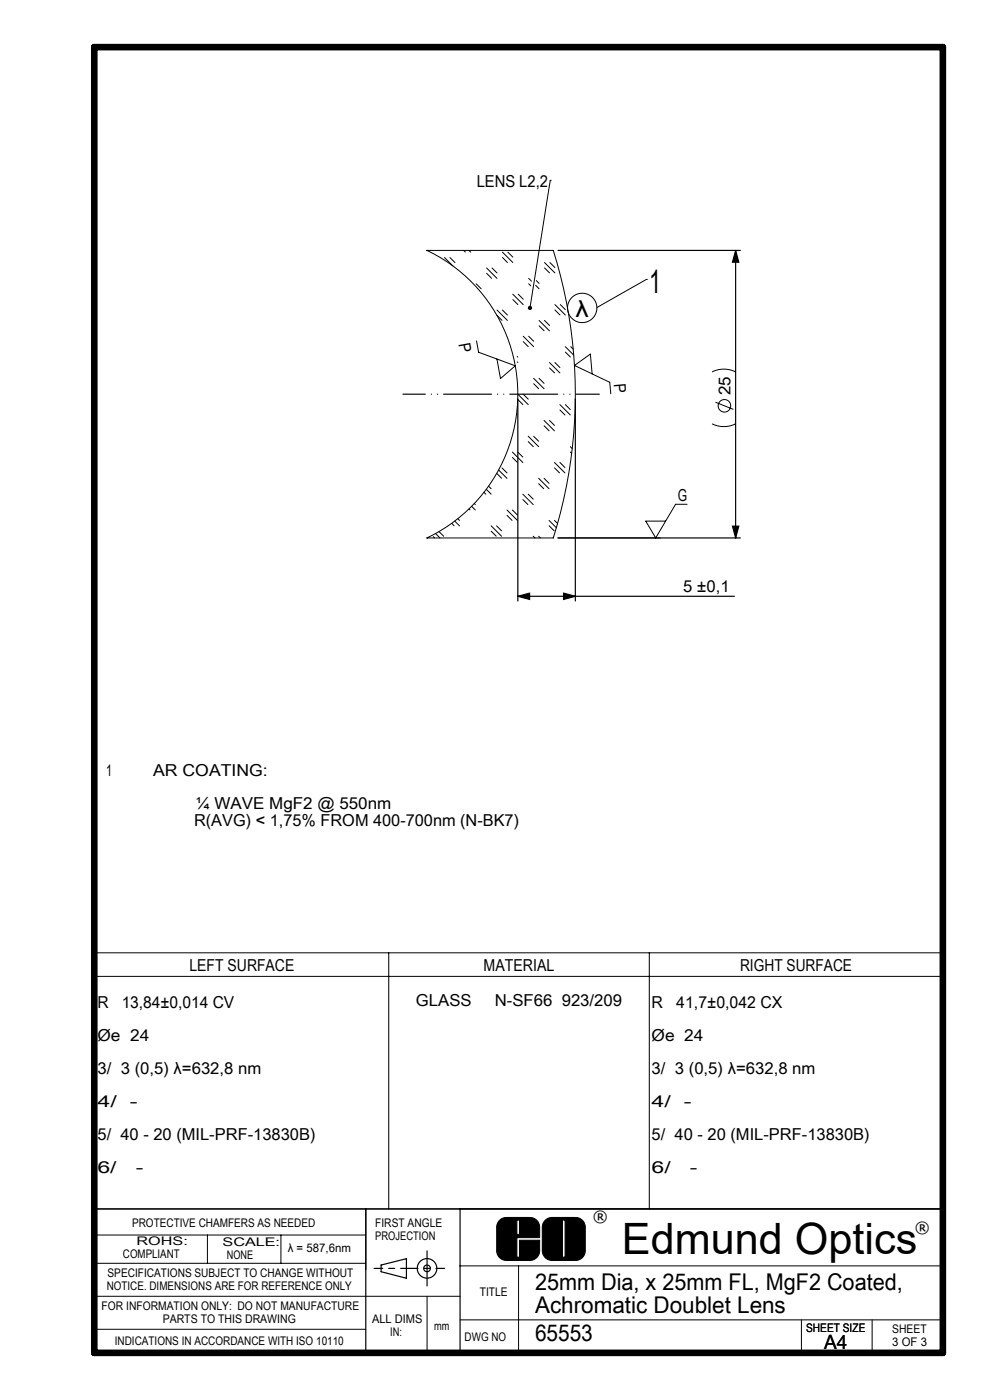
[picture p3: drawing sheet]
<svg xmlns="http://www.w3.org/2000/svg" width="210mm" height="297mm" viewBox="0 0 210 297" stroke-linecap="round" stroke-linejoin="round" font-family="sans-serif">
<g fill="none" stroke="#000" stroke-width=".21">
<path d="M116.7 38.3h.1M116.7 38.3l-4.3 27M90.6 53.1h26.8a101.7 101.7 0 0 1 0 61h-26.8M90.6 53.1h.1M90.6 53.1a33.8 33.8 0 0 1 19.2 30.5 33.8 33.8 0 0 1-19.2 30.5M94.3 54.6l1.7 1.8M95.4 54.6l1.1 1.1M98.4 53.1l.3 .4M99.5 53.1l.4 .4M103.2 56.8l2.2 2.3M103.2 58l1.1 1M104.4 56.8l1 1.1"/>
<path d="M106.6 53.5l2.2 2.2M106.6 54.6l1 1.1M107.7 53.5l1.1 1M112.1 59.1l.6 .6M113.8 59.5l.6 .6M115.5 55.7l2.2 2.2M115.5 56.8l1.1 1.1M116.6 55.7l1.1 1.1M137.1 59.3h.1M137.1 59.3l-10.5 5.9M101 60.2l1.1 1.1M101.1 72.3l.4 2.4 7.8 2.9-3.1 2.7-.8-4.1"/>
<path d="M105.4 65.8l2.2 2.2M105.4 66.9l1.1 1.1M106.6 65.8l1 1M108.8 62.4l2.2 2.2M108.8 63.6l1.1 1M109.7 76.8l.1 .1M109.7 75.6l.1 .2M109.9 62.4l1.1 1.1M111 71.3l2.2 2.2M111 72.5l1.1 1M112.1 71.3l1.1 1.1M112.2 60.2l.4 .4"/>
<path d="M113.6 60.5l.8 .8M114.4 68l2.2 2.2M114.4 69.1l1 1.1M115.5 68l1.1 1M116.6 76.9l2.2 2.2M116.6 78l1 1.1M117.7 64.6l2.2 2.2M117.7 76.9l1.1 1.1M117.7 65.8l1.1 1M118.9 64.6l1 1.1M119.9 73.5l1.8 1.8M119.9 74.7l1.1 1"/>
<path d="M121.1 73.5l.5 .6M125.6 79.3l-.4-4.2-3.3 2.4 7.4 3.6 .3 2.4M151 78.9a5.6 5.6 0 0 1 5 0M105.8 99.7l1.7 1.8M106.5 99.3l1 1M108.7 95.9l2.2 2.2M108.7 97l1.1 1.1M109.8 83.6l2.3 2.2M109.8 95.9l1.1 1.1M109.9 84.8l1 1M111 83.6l1.1 1.1M112.1 92.6l2.2 2.2"/>
<path d="M112.1 93.7l1 1.1M113.2 80.3l2.2 2.2M113.2 92.6l1.1 1M113.2 81.4l1.1 1.1M114.4 80.3l1 1M115.4 89.2l2.2 2.2M115.4 90.3l1.1 1.1M116.6 89.2l1 1.1M117.6 98.1l2.2 2.2M117.6 99.3l1.1 1M118.8 85.8l2.2 2.2M118.8 98.1l1 1.1"/>
<path d="M118.8 87l1 1M119.9 85.8l1.1 1.1M121 94.8l.4 .4M121 95.9l.3 .3M151 89.9a5.6 5.6 0 0 0 5 0M151.8 85.3l3.8 1.6M90.6 114.1h.1M91.9 113.8l.3 .3M92.4 113.2l.9 .9M93.1 112.8l1 1M95.8 111l.5 .5M96.5 110.5l1 1.1"/>
<path d="M97.1 110l.4 .4M99.5 108l.2 .2M100 107.4l.8 .8M100.6 106.8l.2 .2M102.7 104.4l.3 .4M103.2 103.8l1 1M103.6 103.1l.6 .6M104.2 111.6l2.2 2.2M104.2 112.7l1.1 1.1M105.3 111.6l1.1 1M105.4 100.4l1 1.1M107.5 108.2l2.3 2.2"/>
<path d="M107.6 109.3l1 1.1M108.7 108.2l1.1 1.1M110.9 104.8l2.2 2.2M110.9 106l1.1 1M112.1 104.8l1 1.1M113.1 113.8l.4 .3M114.3 101.5l2.2 2.2M114.3 113.8l.3 .3M114.3 102.6l1 1.1M115.4 101.5l1.1 1M116.5 110.4l1.5 1.6M116.5 111.5l1 1.1"/>
<path d="M117.6 110.4l.7 .7M118.4 114.1h21.7M145.7 107h-2.4l-4.2 7.1-2.1-3.5h4.2M20.2 202.1h179.8v54.4h-179.8zM20.2 207.1h179.8M82.5 202.1v54.4M137.7 202.1v54.4M105.9 259a2.07 2.07 0 0 1 1.5-.7h5a2.07 2.07 0 0 1 2.1 2v2.3h-4.9v4.1h.6v-3.6h4.3v2.2a2.07 2.07 0 0 1-2.1 2.1h-5a2.07 2.07 0 0 1-2-2.1v-5.2zM109.6 258.8h.6v3.1h-.6zM115.7 258.8l1.2-.5h5.2a2.07 2.07 0 0 1 2.1 2v5a2.07 2.07 0 0 1-2.1 2.1h-5a2.07 2.07 0 0 1-2.1-2.1v-5a2.07 2.07 0 0 1 .7-1.5zM119.3 258.8h.6v7.9h-.6zM20 268h57.6"/>
<path d="M20 262h57.6M44 262v6M59.6 262v6M90.6 275v12M97.6 268.5h102.4M97.6 275h-77.6M110 268.5v18.5M20 282h57.6M97.6 280h102.4M97.6 287.1h101.4M170 280v7M185 280v7.1"/>
<circle cx="123.5" cy="65.3" r="3.1"/>
<circle cx="153.7" cy="86.1" r="1.33"/>
</g>
<g fill="none" stroke="#000" stroke-width=".25">
<path d="M118.4 53.1h38.6M156 53.1v61M156 53.1l.7 2.5h-1.3zM109.8 84.6v42.9M122 84.6v42.9M118.4 114.1h38.6M155.4 111.6h1.3l-.7 2.5zM109.8 126.5l2.5-.7v1.4zM109.8 126.5h46M119.5 125.8l2.5 .7-2.5 .7zM20 256.5h180M77.6 256.5v30.5"/>
<path d="M97.6 256.5v30.6M80.8 268.4l5.4-1.4v4.2l-5.4-1.4zM90.6 265.4v7.4"/>
<circle cx="90.6" cy="269.1" r=".71"/>
<circle cx="90.6" cy="269.1" r="2.07"/>
</g>
<path d="M20 10h180v277h-180z" fill="none" stroke="#000" stroke-width="1.4"/>
<path d="M109.6 258.8v3.1h.6v-3.1zM106 258.9l.6-.4 .7-.2h5.1l.8 .2 .7 .4 .5 1.1 .1 2.6h-4.9v4.1h.6v-3.6h4.3l-.1 2.6-.6 1.1-.6 .4-.6 .2h-5.2l-.8-.2-.7-.4-.4-.6-.1-.7v-5.2l.1-.7zM119.3 258.8v7.9h.6v-7.9zM115.7 258.9l.6-.4 .6-.2h5.2l.8 .2 .7 .4 .4 .6 .1 .7 .1 5.1-.2 .9-.5 .6-.6 .4-.7 .2h-5.1l-.8-.2-.7-.4-.4-.6-.2-.7v-5.2l.2-.8z" fill-rule="evenodd" fill="#000"/>
<path d="M127.1 83.6h-41.6" fill="none" stroke="#000" stroke-width=".25" stroke-dasharray="10.2 1.3 0 1.3 0 1.3" stroke-dashoffset="5.2"/>
<path d="M79.3 269.1h7.5M94.3 269.1h-7.5" fill="none" stroke="#000" stroke-width=".25" stroke-dasharray="30.5 1.3 1.3 1.3" stroke-dashoffset="28.6"/>
<g fill="#000">
<path d="M112.1 65a.45 .45 0 0 1 .7 .2 .45 .45 0 0 1-.5 .6l.1-.5-.1 .5-.3-.3z"/>
<path d="M156 53.1l.7 2.5h-1.3zM155.4 111.6h1.3l-.7 2.5z"/>
<path d="M119.5 125.8l2.5 .7-2.5 .7zM109.8 126.5l2.5-.7v1.4z"/>
</g>
<text font-size="9.2" x="131.9" y="266">Edmund Optics</text>
<text font-size="7.1" x="137.7" y="62.2">1</text>
<g font-size="4.9">
<text x="122.1" y="67.2">λ</text>
<text x="113.5" y="273.6">25mm Dia, x 25mm FL, MgF2 Coated,</text>
<text x="113.5" y="278.5">Achromatic Doublet Lens</text>
<text x="113.5" y="284.5">65553</text>
</g>
<text font-size="4.2" x="174.8" y="286.2">A4</text>
<g font-size="3.5">
<text x="101.1" y="39.7">LENS L2,2</text>
<text x="97.2" y="73" transform="rotate(80 97.2 73)">P</text>
<text x="130.2" y="81.5" transform="rotate(85 130.2 81.5)">P</text>
<text x="155" y="83.9" transform="rotate(-90 155 83.9)">25</text>
<text x="143.8" y="106.2">G</text>
<text x="144.9" y="125.7">5 ±0,1</text>
<text x="22.5" y="164.7">1</text>
<text x="32.5" y="164.7">AR COATING:</text>
<text x="41.5" y="171.7">¼ WAVE MgF2 @ 550nm</text>
<text x="41.2" y="175.2">R(AVG) &lt; 1,75% FROM 400-700nm (N-BK7)</text>
<text x="40.2" y="205.9">LEFT SURFACE</text>
<text x="102.6" y="205.9">MATERIAL</text>
<text x="157" y="205.9">RIGHT SURFACE</text>
<text x="20.7" y="213.8">R</text>
<text x="25.8" y="213.8">13,84±0,014 CV</text>
<text x="88.2" y="213.4">GLASS</text>
<text x="105" y="213.4">N-SF66 923/209</text>
<text x="138.2" y="213.8">R</text>
<text x="143.5" y="213.8">41,7±0,042 CX</text>
<text x="20.7" y="220.8">Øe 24</text>
<text x="138.2" y="220.8">Øe 24</text>
<text x="20.7" y="227.8">3/ 3 (0,5) λ=632,8 nm</text>
<text x="138.2" y="227.8">3/ 3 (0,5) λ=632,8 nm</text>
<text x="20.7" y="234.8">4/</text>
<text x="27.5" y="234.8">-</text>
<text x="138.2" y="234.8">4/</text>
<text x="145.1" y="234.8">-</text>
<text x="20.7" y="241.8">5/ 40 - 20 (MIL-PRF-13830B)</text>
<text x="138.2" y="241.8">5/ 40 - 20 (MIL-PRF-13830B)</text>
<text x="20.7" y="248.8">6/</text>
<text x="28.8" y="248.8">-</text>
<text x="138.2" y="248.8">6/</text>
<text x="146.4" y="248.8">-</text>
</g>
<g font-size="3.3">
<text x="125.8" y="259.3">®</text>
<text x="194.1" y="261.5">®</text>
</g>
<g font-size="2.5">
<text x="28" y="260.3">PROTECTIVE CHAMFERS AS NEEDED</text>
<text x="79.6" y="260.3">FIRST ANGLE</text>
<text x="79.6" y="263.1">PROJECTION</text>
<text x="26.1" y="267">COMPLIANT</text>
<text x="29" y="264.2">ROHS:</text>
<text x="47.2" y="264.3">SCALE:</text>
<text x="48.1" y="267.1">NONE</text>
<text x="61" y="265.7">λ = 587,6nm</text>
<text x="22.6" y="273.6">NOTICE. DIMENSIONS ARE FOR REFERENCE ONLY</text>
<text x="22.8" y="270.8">SPECIFICATIONS SUBJECT TO CHANGE WITHOUT</text>
<text x="101.8" y="274.9">TITLE</text>
<text x="21.6" y="277.9">FOR INFORMATION ONLY: DO NOT MANUFACTURE</text>
<text x="34.5" y="280.7">PARTS TO THIS DRAWING</text>
<text x="78.9" y="280.7">ALL DIMS</text>
<text x="24.3" y="285.3">INDICATIONS IN ACCORDANCE WITH ISO 10110</text>
<text x="82.8" y="283.5">IN:</text>
<text x="92.1" y="282.1">mm</text>
<text x="98.6" y="284.4">DWG NO</text>
<text x="171" y="282.6">SHEET SIZE</text>
<text x="189.3" y="282.8">SHEET</text>
<text x="189.3" y="285.6">3 OF 3</text>
</g>
</svg>
